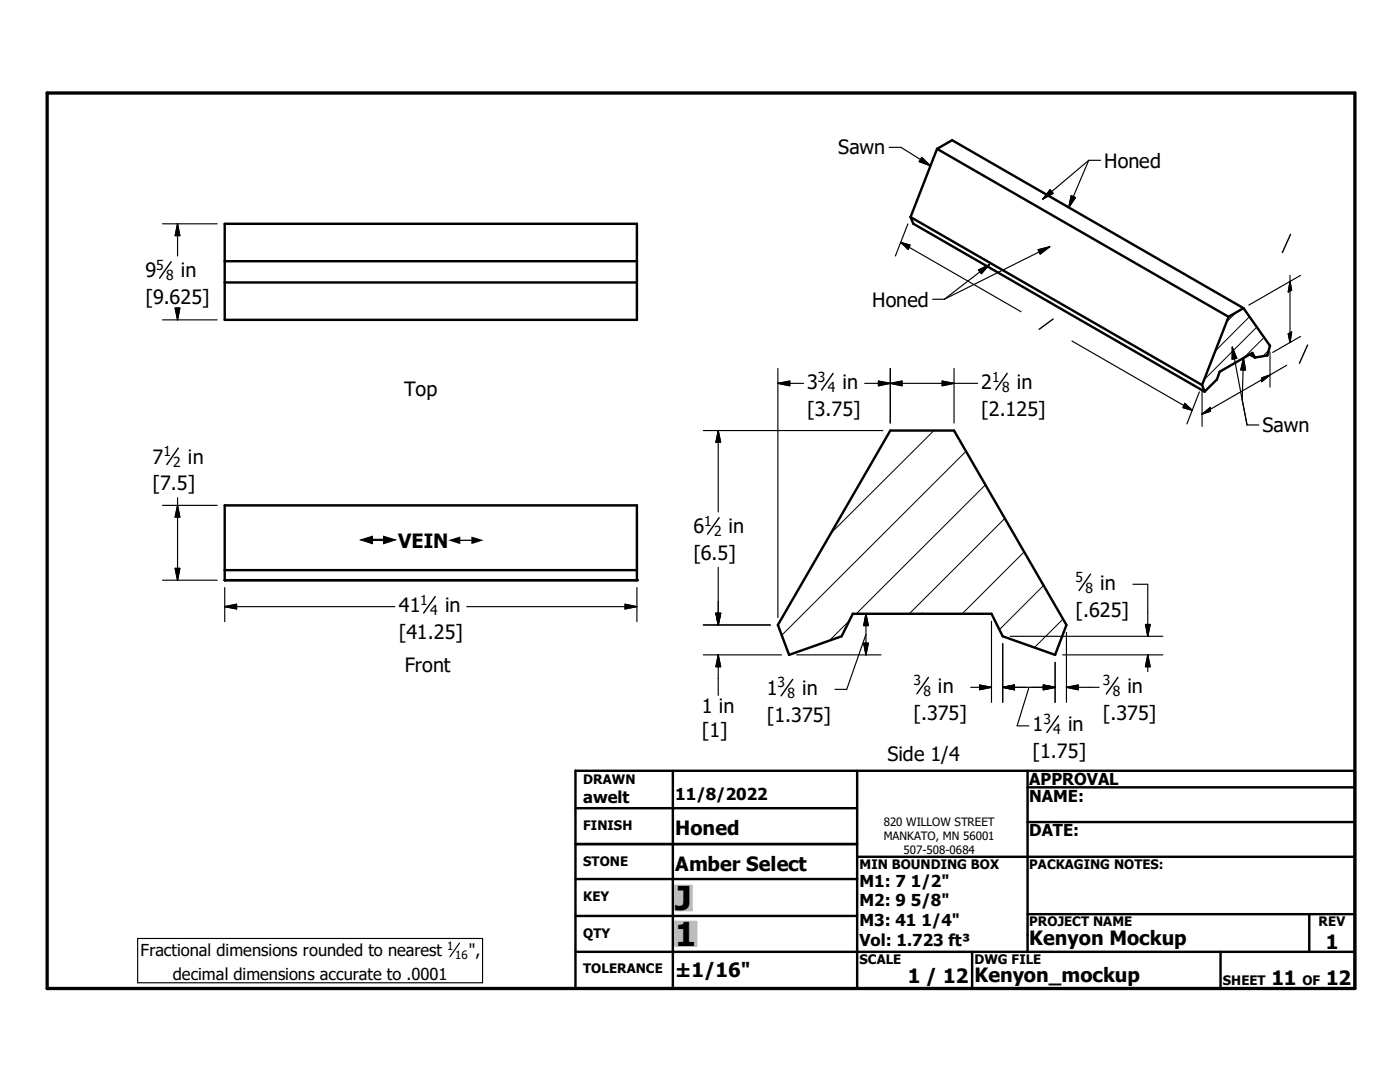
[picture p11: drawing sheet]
<svg xmlns="http://www.w3.org/2000/svg" width="279mm" height="216mm" viewBox="0 0 279 216" stroke-linecap="round" stroke-linejoin="round" font-family="sans-serif">
<g fill="none" stroke="#000" stroke-width=".48">
<path d="M187 29.7l3-1.7 58.2 33.5M187 29.7l58.2 33.5M187 29.7l-5.3 13.6M44.8 44.7h82.3v19.1h-82.3zM44.8 52.1h82.3M44.8 56.4h82.3M181.7 43.3l.6 1.3 58.1 33.5M181.7 43.3l58.2 33.5M239.9 76.8l.5 1.3M245.2 63.2l-5.3 13.6M248.2 61.5l-3 1.7M248.2 61.5l5.3 7.5-.6 1.9-2.4 .4"/>
<path d="M249.4 70.7l1.1 .6M250.5 71.3l-.6-.9-6.5 3.8-.5 1.5-2.5 2.4M177.7 85.9h12.7l22.4 38.8-2.2 6-10.5-3.7-2.2-4.5h-27.7l-2.2 4.5-10.5 3.7-2.3-6zM44.8 100.8h82.3v15h-82.3zM44.8 113.8h82.3M114.8 153.8h155.6v43.4h-155.6zM134.3 153.8v43.4M171.1 153.8v43.4M205.1 157.1h65.3M205.1 153.8v36.1M114.8 175.4h56.3M114.8 161.3h56.3"/>
<path d="M114.8 168.4h56.3M171.1 171h99.3M205.1 164h65.3M114.8 182.8h56.3M114.8 189.9h155.6M194 189.9v7.3M205.1 182.4h65.3M243.6 189.9v7.3M261.3 182.4v7.5"/>
</g>
<g fill="#000">
<circle cx="44.8" cy="115.8" r=".24"/>
<circle cx="127.1" cy="115.8" r=".24"/>
</g>
<g fill="none" stroke="#000" stroke-width=".2">
<path d="M246.7 62.4l-1.9 1.9M249.4 63.2l-6.9 6.8M250.8 65.3l-10.5 10.5M252.3 67.3l-4.2 4.2M253.2 69.9l-1.2 1.2M186.4 85.9l-20.6 20.5M192.8 90.1l-36.8 36.7M196.7 96.8l-25.8 25.7M200.5 103.5l-19 19M204.4 110.1l-12.4 12.4M208.3 116.8l-8.8 8.8M169.5 123.8l-4 4"/>
<path d="M212.1 123.5l-5.7 5.7"/>
</g>
<path d="M9.4 18.6h261v178.6h-261z" fill="none" stroke="#000" stroke-width=".66"/>
<g fill="#c0c0c0" stroke="#c0c0c0" stroke-width=".48">
<path d="M134.8 183.9h4.2v4.8z"/>
<path d="M134.8 183.9l4.2 4.8h-4.2z"/>
<path d="M134.8 176.8h3.2v4.8z"/>
<path d="M134.8 176.8l3.2 4.8h-3.2z"/>
</g>
<g fill="none" stroke="#000" stroke-width=".23">
<path d="M177.4 29.4h2.4l5.9 3.7M184 31.4l1.7 1.7-2.2-.9zM209.6 37.9l.6 .7-2.1 1.1zM213.8 39l.8 .4-1.3 2zM217.3 32l-9.2 7.7M217.3 32l-4 9.4M217.3 32h2.3M32.4 44.7h10.9M35.4 44.7v6.4M35.4 44.7l.5 2.3h-.9zM179.8 48.4l24 13.8M179.8 48.4l1.8 .5-.3 .9z"/>
<path d="M181.2 44.7l-2.5 6.4M186.1 59.7h2.4M195.3 53.9l2.1-1.1-1.5 1.8zM197.4 52.8l-8.9 6.9M207.2 49.8l2.3-.6-1.9 1.5zM209.5 49.2l-21 10.5M257.4 54.9v13.4M257.4 56.2l.4 1.7-.7 .4zM259.6 54.9l-10.4 6M32.4 63.8h10.9M35 61.5h.9l-.5 2.3zM35.4 61.5v2.3"/>
<path d="M155.2 76.5h5.2M155.2 76.5l2.4-.5v1zM155.2 73.5v49.7M172.6 76.5h22.5M175.3 76l2.4 .5-2.4 .5zM177.7 76.5l2.3-.5v1zM177.7 73.5v10.9M188 76l2.4 .5-2.4 .5zM190.4 73.5v10.9M213.9 68l24 13.9M239.4 78.2l-2.5 6.4M239.9 78v7.1"/>
<path d="M245.9 69.3l2 10.5M245.9 69.3l.9 2.2-.9 .2zM247.9 79.8l1 5h2.3M248.2 71.5l-.3 8.3M248.2 71.5l.4 2.3h-1zM251.8 75.4l1.7-.6-1.7 1.4zM253.5 74.8l-13.6 7.8M253.5 70.2v7.1M256.8 72.9l-3.3 1.9M257.1 66.6l.7-.4-.4 2.1zM259.6 67.1l-5.6 3.2M35.4 99.3v16.5"/>
<path d="M140.4 85.9h35.8M143.3 85.9v16.3M143.3 85.9l.5 2.3h-.9zM236.4 80.5l1.5 1.4-1.8-.6zM239.9 82.6l1.6-1.3v.8zM32.4 115.8h10.9M32.4 100.8h10.9M35 113.4h.9l-.5 2.4zM35.4 100.8l.5 2.4h-.9zM44.8 117.2v6.8M127.1 117.2v6.8M143.3 113.2v11.5"/>
<path d="M226.1 116.6h3v10.4M44.8 121h34M44.8 121l2.4-.4v.9zM93.1 121h34M124.7 120.6l2.4 .4-2.4 .5zM140.4 124.7h13.3M140.4 130.7h15.6M142.9 122.4h.9l-.5 2.3zM143.3 130.7v8M143.3 130.7l.5 2.3h-.9zM159 130.7h16.8M171.7 122.5h4.1"/>
<path d="M172.4 128.3h.9l-.5 2.4zM172.8 122.5v8.2M172.8 122.5l.5 2.3h-.9zM172.8 126.6l-3.8 11h-2.4M193.7 137.1h4.2M195.5 136.7l2.4 .4-2.4 .5zM197.9 124v16.1M200.1 137.1h10.5M200.1 137.1l2.4-.4v.9zM200.1 128.4v11.7M201.6 127h30.5M205.4 137.1l-2.4 7.7h2.3"/>
<path d="M208.2 136.7l2.4 .4-2.4 .5zM210.6 132.2v7.9M212.1 130.7h20M212.8 137.1h6.5M212.8 137.1l2.4-.4v.9zM212.8 126.2v13.9M228.6 124.6h.9l-.4 2.4zM229.1 130.7l.4 2.3h-.9zM229.1 130.7v3.3M27.5 187.3h68.8v8.8h-68.8zM91.7 188.2l-1.9 2.7"/>
</g>
<g fill="none" stroke="#000" stroke-width=".28">
<path d="M34.2 52.2l-2.4 3.3M257.6 46.8l-1.7 3.6M166.3 74.5l-2.3 3.3M201 74.5l-2.3 3.3M210.2 63.6l-2.8 2.1M261 68.9l-1.7 3.6M35.6 89.4l-2.3 3.3M86.9 119l-2.3 3.3M143.5 103.3l-2.3 3.3M217.6 114.6l-2.3 3.3M158.2 135.6l-2.3 3.2M185.3 135.2l-2.3 3.2"/>
<path d="M223.1 135.2l-2.3 3.3M211.2 142.9l-2.3 3.3"/>
</g>
<g fill="#000" stroke="#000" stroke-width=".23">
<path d="M184 31.4l1.7 1.7-2.2-.9zM209.6 37.9l.6 .7-2.1 1.1zM213.8 39l.8 .4-1.3 2zM35.4 44.7l.5 2.3h-.9zM179.8 48.4l1.8 .5-.3 .9zM195.3 53.9l2.1-1.1-1.5 1.8zM207.2 49.8l2.3-.6-1.9 1.5zM257.4 56.2l.4 1.7-.7 .4zM35 61.5h.9l-.5 2.3zM155.2 76.5l2.4-.5v1zM175.3 76l2.4 .5-2.4 .5zM177.7 76.5l2.3-.5v1z"/>
<path d="M188 76l2.4 .5-2.4 .5zM245.9 69.3l.9 2.2-.9 .2zM248.2 71.5l.4 2.3h-1zM251.8 75.4l1.7-.6-1.7 1.4zM257.1 66.6l.7-.4-.4 2.1zM143.3 85.9l.5 2.3h-.9zM236.4 80.5l1.5 1.4-1.8-.6zM239.9 82.6l1.6-1.3v.8zM35 113.4h.9l-.5 2.4zM35.4 100.8l.5 2.4h-.9zM44.8 121l2.4-.4v.9zM124.7 120.6l2.4 .4-2.4 .5z"/>
<path d="M142.9 122.4h.9l-.5 2.3zM143.3 130.7l.5 2.3h-.9zM172.4 128.3h.9l-.5 2.4zM172.8 122.5l.5 2.3h-.9zM195.5 136.7l2.4 .4-2.4 .5zM200.1 137.1l2.4-.4v.9zM208.2 136.7l2.4 .4-2.4 .5zM212.8 137.1l2.4-.4v.9zM228.6 124.6h.9l-.4 2.4zM229.1 130.7l.4 2.3h-.9z"/>
</g>
<g fill="#fff" stroke="#fff" stroke-width=".23">
<path d="M72 106.4h25v2.9z"/>
<path d="M72 106.4l25 2.9h-25z"/>
</g>
<g font-size="6.6">
<text x="134.7" y="181.5">J</text>
<text x="134.7" y="188.7">1</text>
</g>
<g font-size="3.9">
<text x="167.3" y="30.8">Sawn</text>
<text x="220.4" y="33.4">Honed</text>
<text x="29" y="55.3">9</text>
<text x="36.1" y="55.3">in</text>
<text x="29" y="60.7">[9.625]</text>
<text x="174.1" y="61.2">Honed</text>
<text x="161.1" y="77.6">3</text>
<text x="168.1" y="77.6">in</text>
<text x="195.8" y="77.6">2</text>
<text x="202.9" y="77.6">in</text>
<text x="80.6" y="79">Top</text>
<text x="161.1" y="83">[3.75]</text>
<text x="195.8" y="82.9">[2.125]</text>
<text x="252" y="86.2">Sawn</text>
<text x="30.4" y="92.5">7</text>
<text x="37.5" y="92.5">in</text>
<text x="30.4" y="97.8">[7.5]</text>
<text x="138.4" y="106.4">6</text>
<text x="145.4" y="106.4">in</text>
<text x="79.5" y="109.3">VEIN</text>
<text x="138.4" y="111.7">[6.5]</text>
<text x="219.6" y="117.6">in</text>
<text x="79.6" y="122.1">41</text>
<text x="88.8" y="122.1">in</text>
<text x="214.6" y="123">[.625]</text>
<text x="79.6" y="127.4">[41.25]</text>
<text x="80.8" y="134.1">Front</text>
<text x="140.1" y="142.4">1 in</text>
<text x="153" y="138.6">1</text>
<text x="160.1" y="138.6">in</text>
<text x="182.3" y="143.6">[.375]</text>
<text x="187.2" y="138.3">in</text>
<text x="220.1" y="143.6">[.375]</text>
<text x="225" y="138.3">in</text>
<text x="140.1" y="147.1">[1]</text>
<text x="153" y="144">[1.375]</text>
<text x="206.1" y="145.9">1</text>
<text x="213.1" y="145.9">in</text>
<text x="177.1" y="151.8">Side 1/4</text>
<text x="206.1" y="151.3">[1.75]</text>
<text x="134.7" y="166.6">Honed</text>
<text x="134.7" y="173.8">Amber Select</text>
<text x="205.4" y="188.6">Kenyon Mockup</text>
<text x="264.6" y="189.3">1</text>
<text x="134.7" y="194.9">±1/16&quot;</text>
<text x="181.1" y="196.1">1 / 12</text>
<text x="194.5" y="196">Kenyon_mockup</text>
<text x="253.8" y="196.6">11</text>
<text x="264.7" y="196.6">12</text>
</g>
<g font-size="3.3">
<text x="116.4" y="160.2">awelt</text>
<text x="134.7" y="159.7">11/8/2022</text>
<text x="205.4" y="156.7">APPROVAL</text>
<text x="205.4" y="159.9">NAME:</text>
<text x="205.4" y="166.9">DATE:</text>
<text x="171.5" y="176.9">M1: 7 1/2&quot;</text>
<text x="171.5" y="180.8">M2: 9 5/8&quot;</text>
<text x="171.5" y="184.8">M3: 41 1/4&quot;</text>
<text x="28.1" y="190.8">Fractional dimensions rounded to nearest</text>
<text x="93.6" y="190.8">&quot;,</text>
<text x="171.5" y="188.7">Vol: 1.723 ft³</text>
<text x="34.5" y="195.5">decimal dimensions accurate to .0001</text>
</g>
<g font-size="3.1">
<text x="72" y="109.3">#</text>
<text x="89.5" y="109.3">#</text>
</g>
<g font-size="2.8">
<text x="31.2" y="53.8">5</text>
<text x="33.1" y="55.9">8</text>
<text x="163.2" y="76.2">3</text>
<text x="198" y="76.2">1</text>
<text x="165.2" y="78.2">4</text>
<text x="200" y="78.2">8</text>
<text x="32.6" y="91.1">1</text>
<text x="34.6" y="93.1">2</text>
<text x="140.5" y="104.9">1</text>
<text x="142.5" y="107">2</text>
<text x="214.6" y="116.2">5</text>
<text x="216.6" y="118.2">8</text>
<text x="83.9" y="120.7">1</text>
<text x="85.9" y="122.7">4</text>
<text x="155.2" y="137.2">3</text>
<text x="182.3" y="136.8">3</text>
<text x="220.1" y="136.8">3</text>
<text x="157.1" y="139.2">8</text>
<text x="184.3" y="138.9">8</text>
<text x="222.1" y="138.9">8</text>
<text x="208.2" y="144.5">3</text>
<text x="210.2" y="146.5">4</text>
</g>
<g font-size="2.6">
<text x="116.4" y="156.4">DRAWN</text>
<text x="116.4" y="165.6">FINISH</text>
<text x="116.4" y="172.8">STONE</text>
<text x="171.5" y="173.4">MIN BOUNDING BOX</text>
<text x="205.4" y="173.4">PACKAGING NOTES:</text>
<text x="116.4" y="179.9">KEY</text>
<text x="205.4" y="184.8">PROJECT NAME</text>
<text x="263.1" y="184.8">REV</text>
<text x="116.4" y="187.1">QTY</text>
<text x="116.4" y="194.2">TOLERANCE</text>
<text x="171.5" y="192.4">SCALE</text>
<text x="194.5" y="192.4">DWG FILE</text>
<text x="244.1" y="196.6">SHEET</text>
<text x="259.9" y="196.6">OF</text>
</g>
<g font-size="2.3">
<text x="176.4" y="164.8">820 WILLOW STREET</text>
<text x="176.4" y="167.6">MANKATO, MN 56001</text>
<text x="180.3" y="170.3">507-508-0684</text>
<text x="89.2" y="189.6">1</text>
<text x="90.8" y="191.3">16</text>
</g>
</svg>
